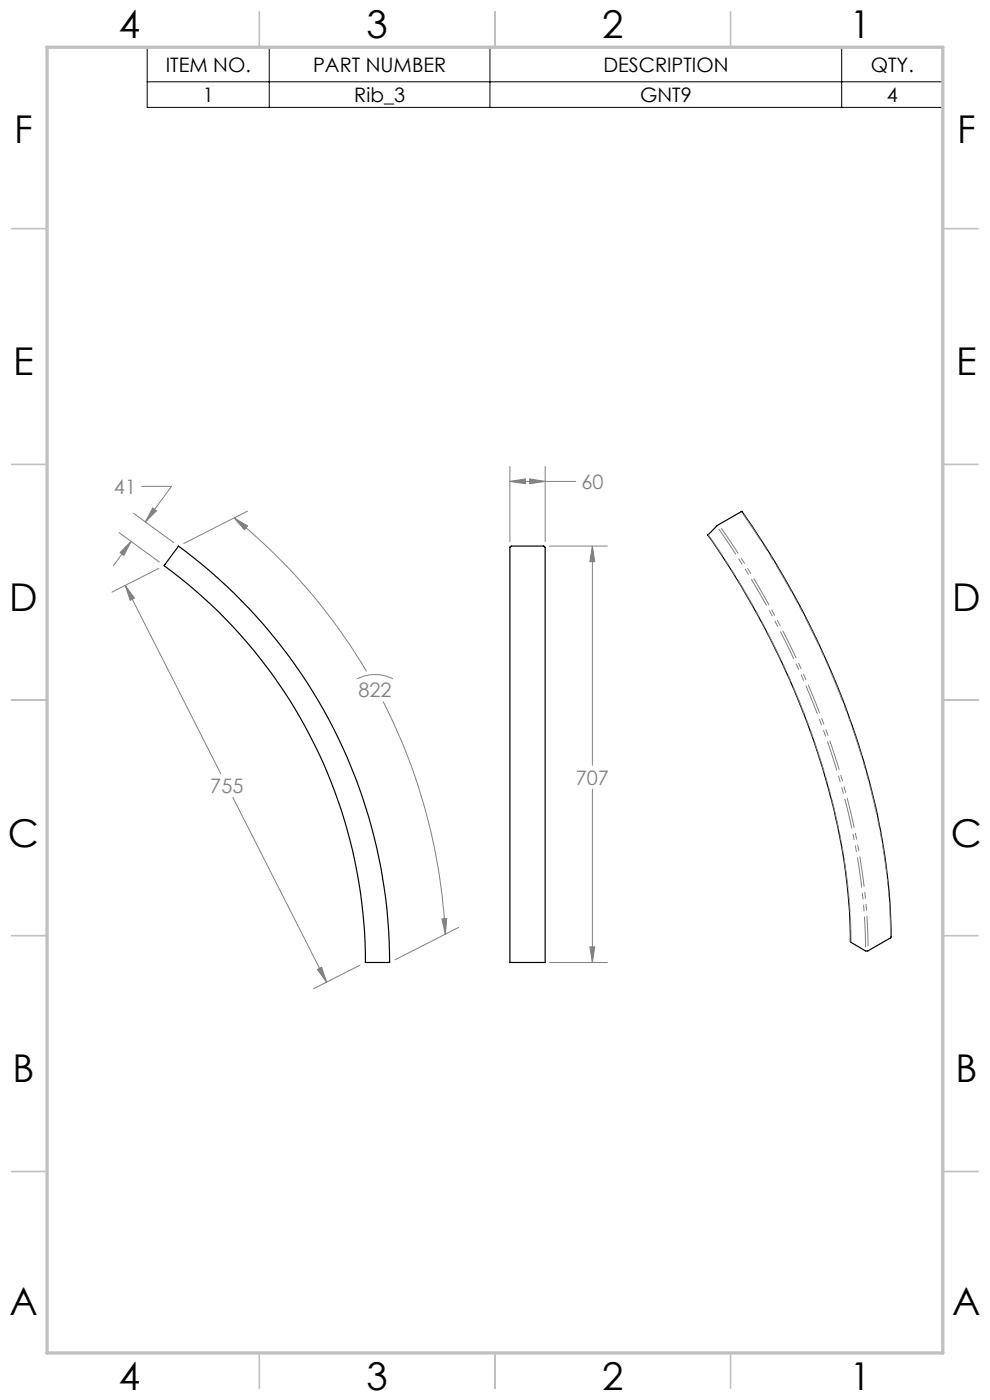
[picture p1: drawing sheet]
<svg xmlns="http://www.w3.org/2000/svg" width="210mm" height="297mm" viewBox="0 0 210 297" stroke-linecap="round" stroke-linejoin="round" font-family="sans-serif">
<g fill="none" stroke="#808080" stroke-width=".21">
<path d="M108.2 99v15.9M115.6 99v15.9M25.3 113l8.5 6.2M27.8 114.9l-1.5 2.9-.8-.6zM27.8 114.9l-3.7 5.1M28.3 108.9l8.5 6.2M30 103.2h6.4l-5.6 7.5M32.4 107.8l.8 .6-2.4 2.3zM49.7 109.9l2.8 1.7-.6 .8zM49.7 109.9a122.2 122.2 0 0 1 28.1 32.5M52.5 108.4l-13.5 6.9M108.2 102.1l3.2-.5v1z"/>
<path d="M108.2 102.1h13.9M112.4 101.6l3.2 .5-3.2 .5zM116.6 115.8h12.2M125.7 115.8l.5 3.4h-1.1zM125.7 115.8v46.5M26.6 124.2l1.9 2.7-.9 .4zM26.6 124.2l20.2 39.9M33.7 120.6l-10 5M75.8 144a8.5 8.5 0 0 1 7.5 0M81.2 148.8a121.9 121.9 0 0 1 13.3 49.4M49.4 169.2l19.9 39.2M125.7 167.4v36.8"/>
<path d="M93.7 194.9h1.1l-.3 3.3zM97.3 196.7l-13.5 6.9M67.3 205.7l.9-.5 1.1 3.2zM76.4 204.7l-10 5.1M116.6 204.2h12.2M125.1 200.9h1.1l-.5 3.3z"/>
</g>
<path d="M31.2 10h168.8v12.8h-168.8zM31.2 17.4h168.8M57.1 10v12.8M103.9 10v12.8M178.5 10v12.8" fill="none" stroke="#000" stroke-width=".21"/>
<g fill="none" stroke="#c0c0c0" stroke-width=".35">
<path d="M55 2.5v7.5M105 2.5v7.5M155 2.5v7.5M2.5 48.5h7.5M200 48.5h7.5M2.5 98.5h7.5M200 98.5h7.5M2.5 148.5h7.5M200 148.5h7.5M2.5 198.5h7.5M200 198.5h7.5M2.5 248.5h7.5"/>
<path d="M200 248.5h7.5M55 287v7.5M105 287v7.5M155 287v7.5"/>
</g>
<path d="M10 10h190v277h-190z" fill="none" stroke="#c0c0c0" stroke-width=".7"/>
<path d="M32.4 107.8l.8 .6-2.4 2.3zM27.8 114.9l-1.5 2.9-.8-.6zM93.7 194.9h1.1l-.3 3.3zM49.7 109.9l2.8 1.7-.6 .8zM26.6 124.2l1.9 2.7-.9 .4zM67.3 205.7l.9-.5 1.1 3.2zM125.7 115.8l.5 3.4h-1.1zM125.1 200.9h1.1l-.5 3.3zM108.2 102.1l3.2-.5v1zM112.4 101.6l3.2 .5-3.2 .5z" fill="#808080"/>
<path d="M37.8 115.9l.1-.1a109.1 109.1 0 0 1 44.6 88.4h-4.9a104.6 104.6 0 0 0-42.8-84.2zM108.2 116l.3-.2h6.8l.3 .3v88.1h-7.4zM152 111.6l5.3-3.1a179 179 0 0 1 29.5 68 104.3 104.3 0 0 1 2.1 22.5l-5 2.8-3.5-1.9a132.9 132.9 0 0 0-8.4-44.5 177.1 177.1 0 0 0-21.9-41.9z" fill="none" stroke="#000" stroke-width=".25"/>
<path d="M188.9 198.9a144 144 0 0 0-11.4-53.4 188 188 0 0 0-20.3-37M184.1 201.7a144 144 0 0 0-11.4-53.4 188.1 188.1 0 0 0-20.2-37" fill="none" stroke="#808080" stroke-width=".21" stroke-dasharray="6.3 1.3 1.3 1.3 1.3 1.3" stroke-dashoffset="-1"/>
<path d="M183.6 201.7a143.5 143.5 0 0 0-11.4-53.2 187.4 187.4 0 0 0-20.2-36.9" fill="none" stroke="#808080" stroke-width=".21" stroke-dasharray="6.3 1.3 1.3 1.3 1.3 1.3" stroke-dashoffset="-.8"/>
<path d="M180.5 199.9a138.5 138.5 0 0 0-11.4-52.3 180.1 180.1 0 0 0-18.9-34.2" fill="none" stroke="#808080" stroke-width=".21" stroke-dasharray="6.3 1.3 1.3 1.3 1.3 1.3" stroke-dashoffset="1.1"/>
<g font-size="8.1">
<text x="25.2" y="8">4</text>
<text x="77.7" y="8">3</text>
<text x="127.7" y="8">2</text>
<text x="180.2" y="8">1</text>
<text x="3" y="30.4">F</text>
<text x="203" y="30.4">F</text>
<text x="2.8" y="79.6">E</text>
<text x="202.8" y="79.6">E</text>
<text x="2" y="129.6">D</text>
<text x="202" y="129.6">D</text>
<text x="1.7" y="179.6">C</text>
<text x="201.7" y="179.6">C</text>
<text x="2.7" y="229.6">B</text>
<text x="202.7" y="229.6">B</text>
<text x="2" y="278.9">A</text>
<text x="202" y="278.9">A</text>
<text x="25.2" y="295">4</text>
<text x="77.7" y="295">3</text>
<text x="127.7" y="295">2</text>
<text x="180.2" y="295">1</text>
</g>
<g font-size="4.2">
<text x="35.1" y="15.2">ITEM NO.</text>
<text x="66.4" y="15.2">PART NUMBER</text>
<text x="128" y="15.2">DESCRIPTION</text>
<text x="184.7" y="15.2">QTY.</text>
<text x="43" y="21.6">1</text>
<text x="75.2" y="21.6">Rib_3</text>
<text x="135.8" y="21.6">GNT9</text>
<text x="188.1" y="21.6">4</text>
</g>
<g font-size="4.2" fill="#808080">
<text x="24.2" y="104.8">41</text>
<text x="123.3" y="103.7">60</text>
<text x="76.1" y="147.9">822</text>
<text x="122.1" y="166.4">707</text>
<text x="44.6" y="168.2">755</text>
</g>
</svg>
